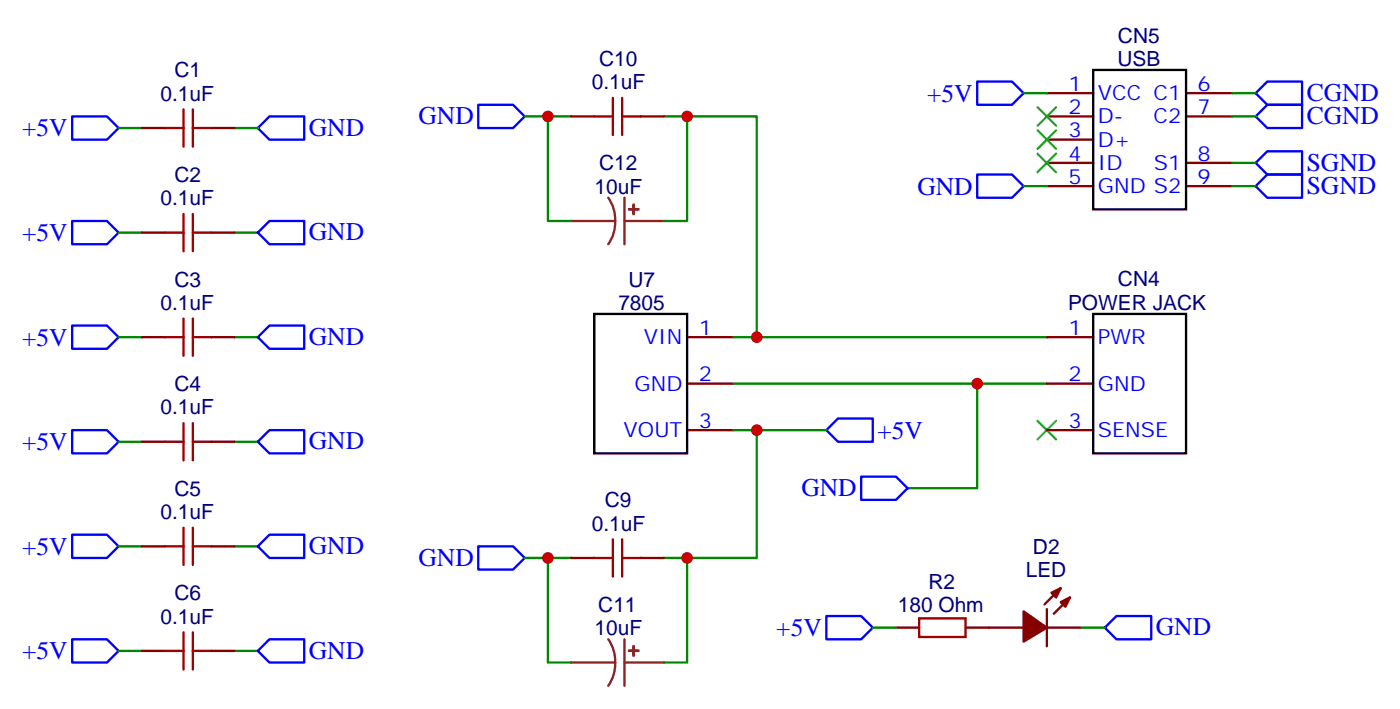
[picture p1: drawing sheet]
<svg xmlns="http://www.w3.org/2000/svg" width="213mm" height="108mm" viewBox="0 0 213 108" stroke-linecap="round" stroke-linejoin="round" font-family="sans-serif">
<g fill="none" stroke="#00f" stroke-width=".35">
<path d="M11 17.7h5.3l1.7 1.7-1.7 1.8h-5.3zM41 17.7h5.2v3.5h-5.2l-1.8-1.8zM72.7 15.9h5.3l1.8 1.8-1.8 1.7h-5.3zM148.6 12.4h5.2l1.8 1.7-1.8 1.8h-5.2zM192.7 12.4h5.2v3.5h-5.2l-1.8-1.8zM192.7 15.9h5.2v3.5h-5.2l-1.8-1.7zM11 33.5h5.3l1.7 1.8-1.7 1.8h-5.3zM41 33.5h5.2v3.6h-5.2l-1.8-1.8zM148.6 26.5h5.2l1.8 1.8-1.8 1.7h-5.2zM192.7 23h5.2v3.5h-5.2l-1.8-1.8zM192.7 26.5h5.2v3.5h-5.2l-1.8-1.7zM11 49.4h5.3l1.7 1.8-1.7 1.8h-5.3z"/>
<path d="M41 49.4h5.2v3.6h-5.2l-1.8-1.8zM11 65.3h5.3l1.7 1.8-1.7 1.7h-5.3zM41 65.3h5.2v3.5h-5.2l-1.8-1.7zM127.4 63.5h5.3v3.6h-5.3l-1.8-1.8zM130.9 72.4h5.3l1.8 1.7-1.8 1.8h-5.3zM11 81.2h5.3l1.7 1.7-1.7 1.8h-5.3zM11 97h5.3l1.7 1.8-1.7 1.8h-5.3zM41 81.2h5.2v3.5h-5.2l-1.8-1.8zM41 97h5.2v3.6h-5.2l-1.8-1.8zM72.7 82.9h5.3l1.8 1.8-1.8 1.8h-5.3zM125.6 93.5h5.3l1.8 1.8-1.8 1.7h-5.3zM169.7 93.5h5.3v3.5h-5.3l-1.7-1.7z"/>
</g>
<g fill="none" stroke="#008700" stroke-width=".35">
<path d="M18 19.4h3.6M35.7 19.4h3.5M79.8 17.7h7M83.3 17.7v15.8h3.5M100.9 17.7h14.1v33.5M104.5 17.7v15.8h-3.6M155.6 14.1h3.5M187.4 17.7h3.5M187.4 14.1h3.5M18 35.3h3.6M35.7 35.3h3.5M155.6 28.3h3.5"/>
<path d="M187.4 28.3h3.5M187.4 24.7h3.5M18 51.2h3.6M35.7 51.2h3.5M111.5 58.2h47.6M111.5 51.2h47.6M148.6 58.2v15.9h-10.6M18 67.1h3.6M35.7 67.1h3.5M111.5 65.3h14.1M115 65.3v19.4h-14.1M18 82.9h3.6"/>
<path d="M18 98.8h3.6M35.7 82.9h3.5M35.7 98.8h3.5M79.8 84.7h7M83.3 84.7v15.9h3.5M104.5 84.7v15.9h-3.6M132.7 95.3h3.5M164.4 95.3h3.6"/>
</g>
<g fill="none" stroke="#870000" stroke-width=".35">
<path d="M21.6 19.4h3.5M32.1 19.4h3.6M86.8 17.7h3.5M97.4 17.7h3.5M159.1 17.7h7.1M159.1 14.1h7.1M180.3 17.7h7.1M180.3 14.1h7.1M21.6 35.3h3.5M32.1 35.3h3.6M159.1 21.2h7.1M159.1 24.7h7.1"/>
<path d="M159.1 28.3h7.1M180.3 24.7h7.1M180.3 28.3h7.1M21.6 51.2h3.5M32.1 51.2h3.6M104.5 51.2h7M104.5 58.2h7M159.1 51.2h7.1M159.1 58.2h7.1M21.6 67.1h3.5M32.1 67.1h3.6M104.5 65.3h7"/>
<path d="M159.1 65.3h7.1M21.6 82.9h3.5M21.6 98.8h3.5M32.1 82.9h3.6M32.1 98.8h3.6M86.8 84.7h3.5M97.4 84.7h3.5M136.2 95.3h3.5M146.8 95.3h8.8M159.1 95.3h5.3M159.1 92.5v5.6M161.3 89.3l-2.5 2.5"/>
<path d="M162.7 90.7l-2.5 2.5"/>
</g>
<path d="M166.2 10.6h14.1v21.2h-14.1zM90.3 47.7h14.2v21.1h-14.2zM166.2 47.7h14.1v21.1h-14.1z" fill="none" stroke="#000" stroke-width=".35"/>
<g fill="#8c2424" stroke="#8c2424" stroke-width=".35">
<path d="M95.6 98.8h1.4z"/>
<path d="M96.3 98.1v1.4z"/>
<path d="M95.6 31.8h1.4z"/>
<path d="M96.3 31.1v1.4z"/>
</g>
<path d="M86.8 33.5h6.7M92.5 30a5.7 5.7 0 0 1 1 3.5M93.5 33.5a5.8 5.8 0 0 1-1 3.6M94.9 30v7.1M94.9 33.5h6M92.5 97a5.7 5.7 0 0 1 1 3.6M94.9 97v7.1M86.8 100.6h6.7M93.5 100.6a5.8 5.8 0 0 1-1 3.5M94.9 100.6h6" fill="none" stroke="#8c2424" stroke-width=".35"/>
<path d="M157.7 16.3l2.8 2.8M157.7 19.8l2.8 2.8M160.5 16.3l-2.8 2.8M160.5 19.8l-2.8 2.8M157.7 23.3l2.8 2.8M160.5 23.3l-2.8 2.8M157.7 63.9l2.8 2.8M160.5 63.9l-2.8 2.8" fill="none" stroke="#3c3" stroke-width=".35"/>
<g fill="none" stroke="#a10000" stroke-width=".35">
<path d="M25.1 19.4h2.8M27.9 16.6v5.7M29.3 19.4h2.8M29.3 16.6v5.7M90.3 17.7h2.9M93.2 14.9v5.6M94.6 14.9v5.6M94.6 17.7h2.8M25.1 35.3h2.8M27.9 32.5v5.6M29.3 32.5v5.6M29.3 35.3h2.8"/>
<path d="M25.1 51.2h2.8M27.9 48.4v5.6M29.3 48.4v5.6M29.3 51.2h2.8M25.1 67.1h2.8M27.9 64.2v5.7M29.3 64.2v5.7M29.3 67.1h2.8M25.1 82.9h2.8M25.1 98.8h2.8M27.9 80.1v5.7M27.9 96v5.6"/>
<path d="M29.3 80.1v5.7M29.3 96v5.6M29.3 82.9h2.8M29.3 98.8h2.8M90.3 84.7h2.9M93.2 81.9v5.6M94.6 84.7h2.8M94.6 81.9v5.6M139.7 93.9h7.1v2.8h-7.1z"/>
</g>
<g fill="#870000" stroke="#870000" stroke-width=".35">
<path d="M155.6 92.8l3.5 2.5-3.5 2.1z"/>
<path d="M159.8 90l1.5-.7-.8 1.4z"/>
<path d="M161.3 91.4l1.4-.7-.7 1.4z"/>
</g>
<g fill="#c00">
<circle cx="83.3" cy="17.7" r=".88"/>
<circle cx="83.3" cy="84.7" r=".88"/>
<circle cx="115" cy="51.2" r=".88"/>
<circle cx="104.5" cy="17.7" r=".88"/>
<circle cx="115" cy="65.3" r=".88"/>
<circle cx="104.5" cy="84.7" r=".88"/>
<circle cx="148.6" cy="58.2" r=".88"/>
</g>
<g font-size="3.9" fill="#00f">
<text x="140.9" y="15.4">+5V</text>
<text x="198.6" y="15.3">CGND</text>
<text x="3.4" y="20.7">+5V</text>
<text x="47" y="20.6">GND</text>
<text x="63.6" y="18.8">GND</text>
<text x="198.6" y="18.8">CGND</text>
<text x="139.5" y="29.5">GND</text>
<text x="198.6" y="25.9">SGND</text>
<text x="198.6" y="29.4">SGND</text>
<text x="3.4" y="36.6">+5V</text>
<text x="47" y="36.5">GND</text>
<text x="3.4" y="52.5">+5V</text>
<text x="47" y="52.4">GND</text>
<text x="3.4" y="68.3">+5V</text>
<text x="47" y="68.2">GND</text>
<text x="133.4" y="66.6">+5V</text>
<text x="121.8" y="75.3">GND</text>
<text x="3.4" y="84.2">+5V</text>
<text x="47" y="84.1">GND</text>
<text x="63.6" y="85.9">GND</text>
<text x="3.4" y="100.1">+5V</text>
<text x="47" y="100">GND</text>
<text x="118" y="96.6">+5V</text>
<text x="175.7" y="96.4">GND</text>
</g>
<g font-size="3.2" fill="#000080">
<text x="26.5" y="11.8">C1</text>
<text x="91.1" y="10">C10</text>
<text x="169.9" y="10">USB</text>
<text x="170" y="6.5">CN5</text>
<text x="24.4" y="15.3">0.1uF</text>
<text x="90" y="13.5">0.1uF</text>
<text x="26.5" y="27.6">C2</text>
<text x="90.4" y="29.4">10uF</text>
<text x="91.1" y="25.9">C12</text>
<text x="24.4" y="31.2">0.1uF</text>
<text x="24.4" y="47">0.1uF</text>
<text x="26.5" y="43.5">C3</text>
<text x="94" y="47">7805</text>
<text x="95.5" y="43.5">U7</text>
<text x="162.4" y="47">POWER JACK</text>
<text x="170" y="43.5">CN4</text>
<text x="26.5" y="59.4">C4</text>
<text x="24.4" y="62.9">0.1uF</text>
<text x="26.5" y="75.3">C5</text>
<text x="91.9" y="77">C9</text>
<text x="24.4" y="78.8">0.1uF</text>
<text x="90" y="80.6">0.1uF</text>
<text x="141.2" y="89.3">R2</text>
<text x="155.9" y="87.6">LED</text>
<text x="157" y="84.1">D2</text>
<text x="24.4" y="94.7">0.1uF</text>
<text x="26.5" y="91.1">C6</text>
<text x="90.9" y="92.9">C11</text>
<text x="136.5" y="92.9">180 Ohm</text>
<text x="90.4" y="96.4">10uF</text>
</g>
<g font-size="3.2" fill="#00f">
<text x="162.4" y="13.8">1</text>
<text x="162.4" y="17.3">2</text>
<text x="166.9" y="15.2">VCC C1</text>
<text x="182.1" y="13.8">6</text>
<text x="182.1" y="17.3">7</text>
<text x="162.4" y="20.8">3</text>
<text x="166.9" y="18.7">D-</text>
<text x="166.9" y="22.3">D+</text>
<text x="175.4" y="18.7">C2</text>
<text x="162.4" y="24.4">4</text>
<text x="162.4" y="27.9">5</text>
<text x="166.9" y="25.8">ID</text>
<text x="166.9" y="29.3">GND S2</text>
<text x="175.4" y="25.8">S1</text>
<text x="182.1" y="24.4">8</text>
<text x="182.1" y="27.9">9</text>
<text x="97.9" y="52.2">VIN</text>
<text x="106.2" y="50.8">1</text>
<text x="162.4" y="50.8">1</text>
<text x="166.9" y="52.2">PWR</text>
<text x="96.5" y="59.3">GND</text>
<text x="106.2" y="57.9">2</text>
<text x="162.4" y="57.9">2</text>
<text x="166.9" y="59.3">GND</text>
<text x="106.2" y="64.9">3</text>
<text x="162.4" y="64.9">3</text>
<text x="94.8" y="66.4">VOUT</text>
<text x="166.9" y="66.4">SENSE</text>
</g>
</svg>
